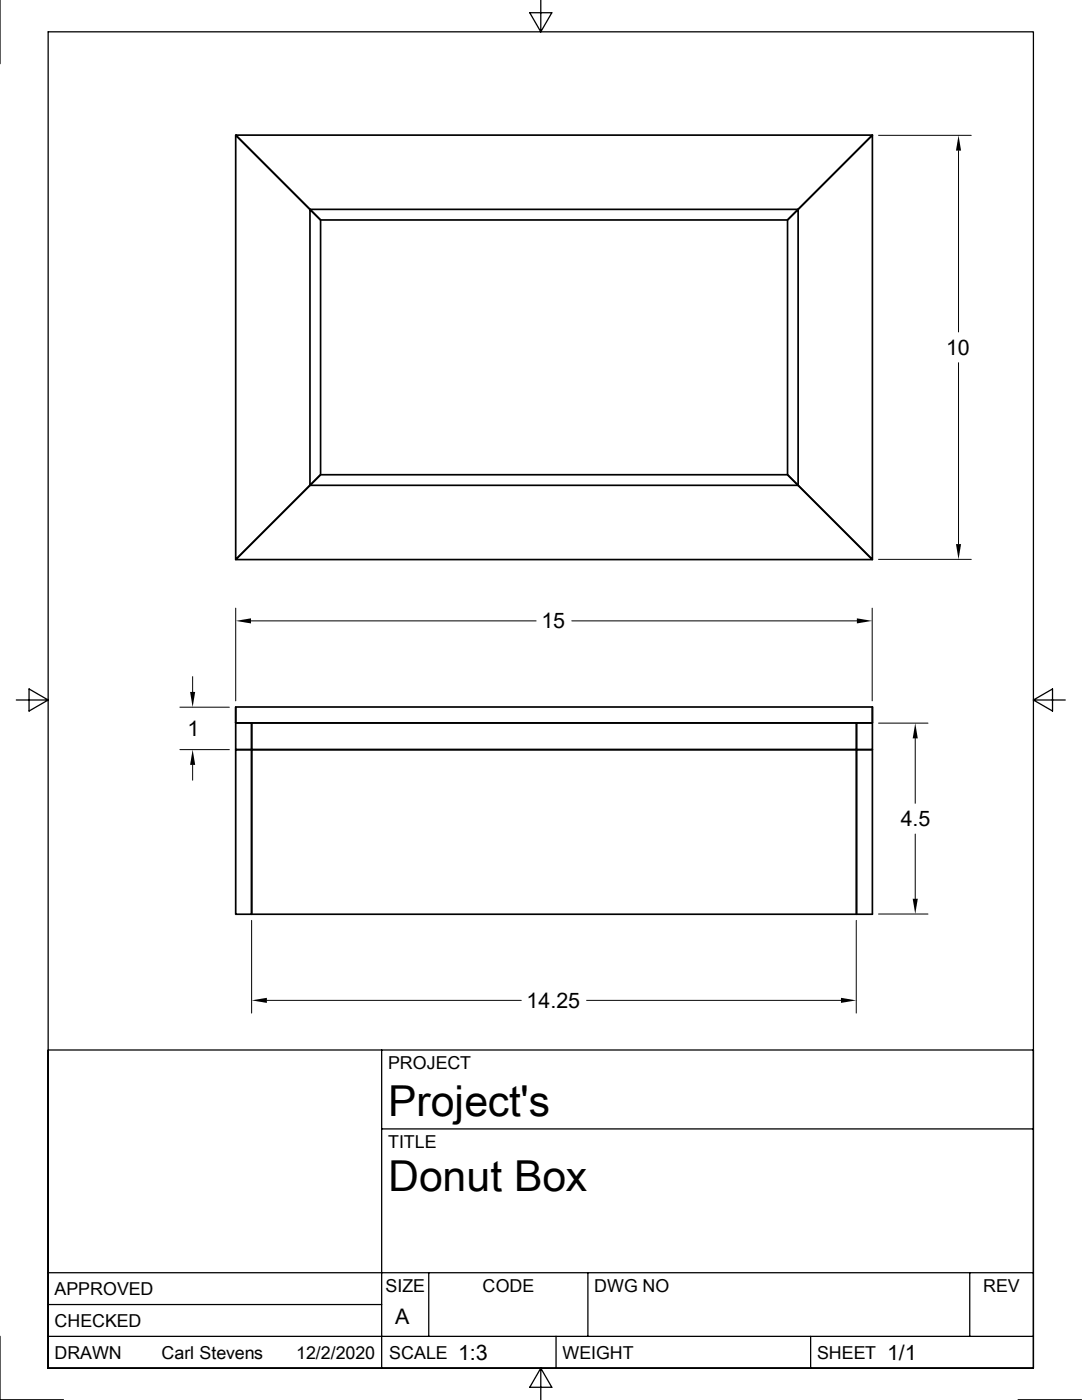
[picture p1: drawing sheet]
<svg xmlns="http://www.w3.org/2000/svg" width="216mm" height="279mm" viewBox="0 0 216 279" stroke-linecap="round" stroke-linejoin="round" font-family="sans-serif">
<path d="M47 27h127.1l-14.8 14.8 14.8-14.8v84.7l-14.8-14.8v-55.1l-2.2 2.1v50.8l17 17h-127.1l14.8-14.8-14.8 14.8v-84.7l14.8 14.8zM61.8 41.8l2.2 2.1v50.8l-2.2 2.2zM61.8 41.8h97.5l-2.2 2.1h-93.1zM61.8 96.9l2.2-2.2h93.1l2.2 2.2zM47 149.6h3.2v32.9h-3.2zM47 144.3v5.3h3.2v-5.3h120.7v5.3h-120.7v-5.3zM47 141.1v3.2M50.2 149.6h120.7v32.9v-32.9h3.2v32.9h-123.9zM170.9 144.3h3.2v5.3h-3.2zM174.1 141.1h-127.1v3.2M174.1 141.1v3.2h-127.1M174.1 141.1v3.2" fill="none" stroke="#000" stroke-width=".34"/>
<g fill="none" stroke="#000" stroke-width=".25">
<path d="M0 0v12.7M107.9 0v6.4l-2.2-3.9h4.4l-2.2 3.9M3.3 139.7h6.3l-3.8-2.2v4.4l3.8-2.2M206.2 139.7l3.8 2.2v-4.4l-3.8 2.2h6.4M76.2 209.5v63.5M76.2 225.3h130M9.6 254h196.6M85.6 254v12.7M117.3 254v12.7M193.5 254v12.7M0 266.7v12.7h12.7M9.6 273v-266.6h196.6v266.6"/>
<path d="M9.6 273v-63.5h196.6v63.5M9.6 273h196.6M9.6 266.7h196.6M9.6 260.3h66.6M107.9 273l2.2 3.9h-4.4l2.2-3.9v6.4M111 266.7v6.3M161.8 266.7v6.3M203.2 279.4h12.6"/>
</g>
<g fill="none" stroke="#000" stroke-width=".2">
<path d="M175.3 27h18.5M191.3 30.1v36.2M191.3 72.4v36.2M175.3 111.6h18.5M38.4 135v3.1M47 121.4v18.5M50.1 123.9h56.9M114.1 123.9h56.9M174 121.4v18.5M35.9 141.1h9.9M35.9 149.6h9.9M38.4 152.7v3"/>
<path d="M175.3 144.3h9.9M182.6 147.4v12.9M182.6 166.5v12.9M50.2 183.7v18.5M53.3 199.6h50.7M117.1 199.6h50.7M170.9 183.7v18.5M175.3 182.4h9.9"/>
</g>
<path d="M191.3 27l.5 3.1h-1zM190.8 108.6h1l-.5 3zM37.9 138.1h1l-.5 3zM47 123.9l3.1-.5v1zM171 123.4l3 .5-3 .5zM38.4 149.6l.5 3.1h-1zM182.6 144.3l.5 3.1h-1zM182.1 179.4h1l-.5 3zM50.2 199.6l3.1-.5v1.1zM167.8 199.1l3.1 .5-3.1 .6z" fill="#000"/>
<g font-size="8.5">
<text x="77.4" y="222.8">Project's</text>
<text x="77.4" y="237.7">Donut Box</text>
</g>
<g font-size="4.3">
<text x="188.8" y="70.8">10</text>
<text x="108" y="125.4">15</text>
<text x="37.4" y="146.9">1</text>
<text x="179.7" y="164.8">4.5</text>
<text x="105.1" y="201.2">14.25</text>
<text x="78.9" y="264.2">A</text>
<text x="91.4" y="271.4">1:3</text>
<text x="177" y="271.4">1/1</text>
</g>
<g font-size="3.6">
<text x="77.4" y="213.4">PROJECT</text>
<text x="77.4" y="229.1">TITLE</text>
<text x="76.9" y="257.8">SIZE</text>
<text x="96.3" y="257.8">CODE</text>
<text x="118.6" y="257.8">DWG NO</text>
<text x="196.2" y="257.8">REV</text>
<text x="10.9" y="258.4">APPROVED</text>
<text x="10.9" y="264.8">CHECKED</text>
<text x="10.9" y="271.1">DRAWN</text>
<text x="32.2" y="271.1">Carl Stevens</text>
<text x="59.1" y="271.1">12/2/2020</text>
<text x="77.7" y="271.1">SCALE</text>
<text x="112.2" y="271.1">WEIGHT</text>
<text x="163" y="271.1">SHEET</text>
</g>
</svg>
